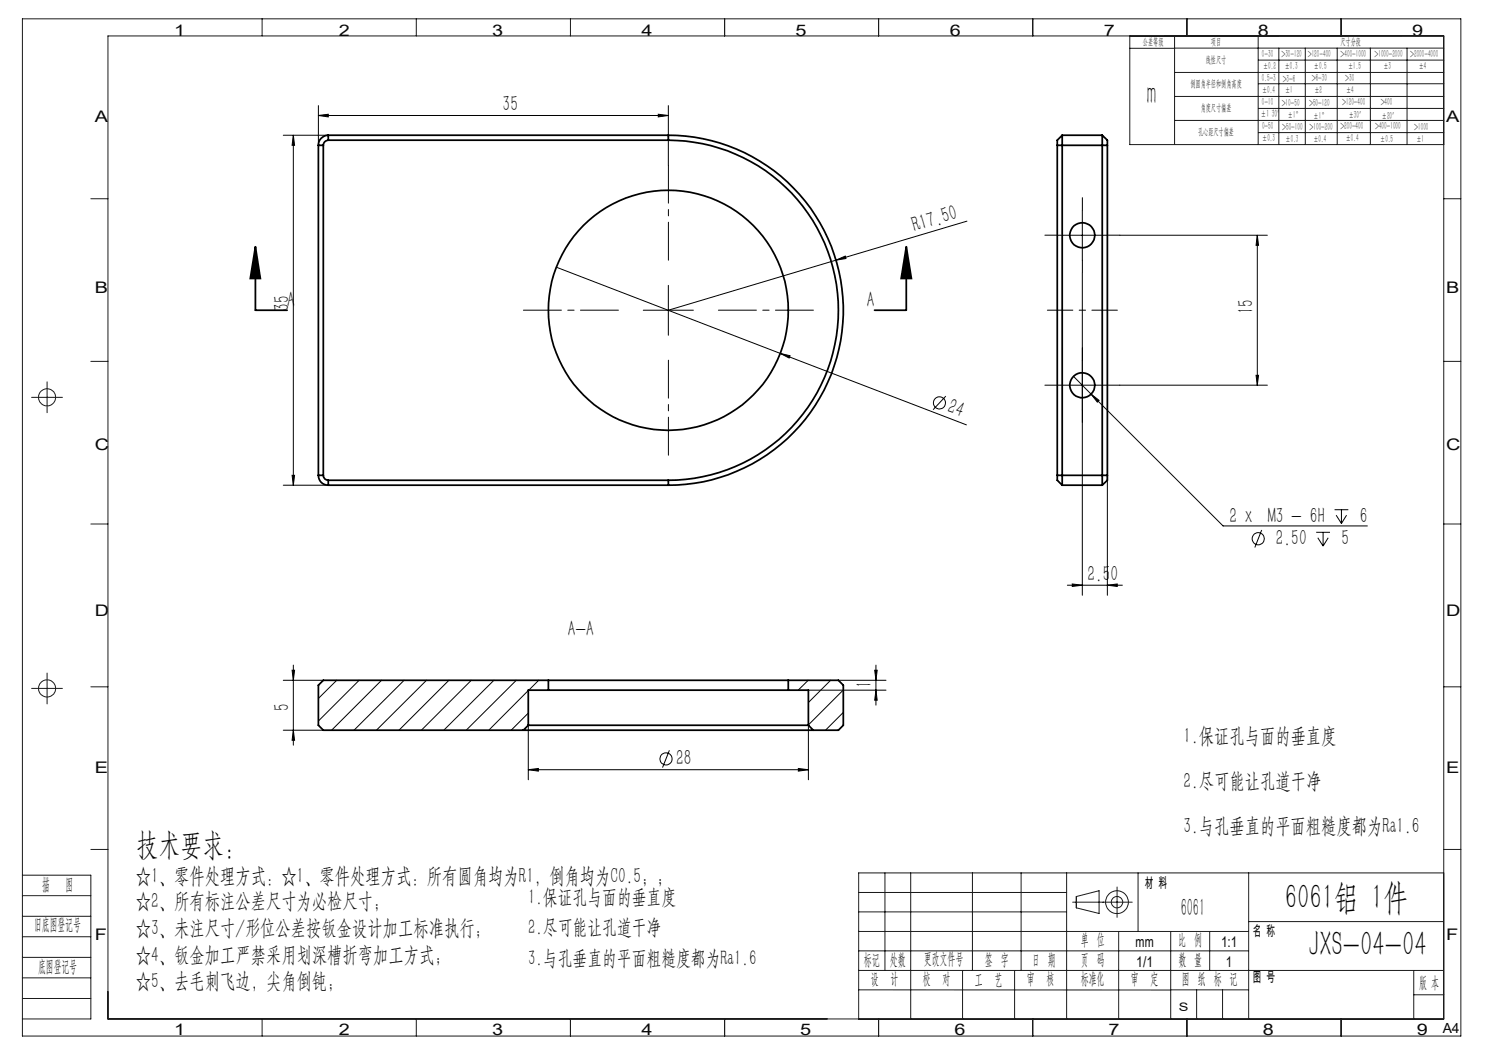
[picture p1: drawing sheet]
<svg xmlns="http://www.w3.org/2000/svg" width="297mm" height="210mm" viewBox="0 0 297 210" stroke-linecap="round" stroke-linejoin="round" font-family="sans-serif">
<g fill="none" stroke="#000" stroke-width=".2">
<path d="M56.7 27h9M58.7 27l.2 2.1h-.5zM58.7 27v70M63.7 23.1l2-.2v.5zM63.7 21.1v8M63.7 23.1h70M131.7 22.9l2 .2-2 .3zM133.7 21.1v11.9M111.3 53.4l82 31.6M133.7 57.1v10M167.2 52l1.9-.8 .1 .5zM193.4 44.2l-59.7 17.8"/>
<path d="M211.5 47.1h10M216.5 42v10.1M216.5 54.6v64.5M223.9 47.1h29.6M251.5 47.1l.2 2h-.5zM251.5 47.1v29.9M128.7 62h10M156.1 70.7l1.9 .4-.2 .5zM189.2 79.2l-2.6 2.7M211.5 77h10M214.7 75.3l3.5 3.5M218.2 78.8l1.6 1.3-.3 .3z"/>
<path d="M218.2 78.8l26.4 26.4h28.9M223.9 77h29.6M251.2 75.1h.5l-.2 1.9zM56.7 97h9M58.4 95.1h.5l-.2 1.9zM221.5 95.1v24M213.5 117h11M214.5 116.8l2 .2-2 .3zM221.5 117l1.9-.2v.5zM252.3 106l-1.3 3.5M263.2 106.5h2.8M263.6 107.6l1 1.6"/>
<path d="M264.6 106.5v2.7M265.6 107.6l-1 1.6M266.9 101.9h2.8M267.2 103l1.1 1.7M268.3 101.9v2.8M269.3 103l-1 1.7M56.7 136.1h8M58.4 134h.5l-.2 2.1zM58.7 133v16M67.3 136.1l-3.6 3.6M71.8 136.1l-8.1 8.1M76.3 136.1l-10 9.9"/>
<path d="M80.8 136.1l-10 9.9M85.3 136.1l-10 9.9M89.8 136.1l-10 9.9M94.3 136.1l-10 9.9M98.8 136.1l-10 9.9M103.3 136.1l-10.1 9.9M105.7 138.1l-7.9 7.9M107.7 136.1l-1.9 1.9M161.6 136.1l-2 1.9M161.7 138h15.5M166.1 136.1l-4.4 4.4M167.7 136.1h9.5"/>
<path d="M168.7 138l-7 7M174.9 134h.5l-.2 2.1zM175.2 138l.2 2h-.5zM175.2 133v8M56.7 146h8M58.7 146l.2 2.1h-.5zM105.7 153.9l2-.2v.5zM105.7 145.1v10.9M105.7 153.9h56M105.7 142.6l-3.5 3.4M133.9 150.1l-1.4 3.4M159.7 153.7l2 .2-2 .3z"/>
<path d="M161.7 145.1v10.9M168.7 142.5l-3.6 3.5"/>
<circle cx="187.9" cy="80.6" r="1.22"/>
<circle cx="251.7" cy="107.7" r="1.21"/>
<circle cx="133.2" cy="151.8" r="1.2"/>
</g>
<g fill="none" stroke="#000" stroke-width=".35">
<path d="M63.7 29.1v66M63.7 29.1h1M64.7 29.1v66M65.7 28a1.02 1.02 0 0 0-1 1.1M65.7 27a1.99 1.99 0 0 0-2 2.1M65.7 28h68M65.7 27v1M65.7 27h68M133.7 28a34 34 0 0 1 34 34 34 34 0 0 1-34 34.1M133.7 27a35 35 0 0 1 35 35 35 35 0 0 1-35 35M133.7 27v1M211.5 29.1h10"/>
<path d="M211.5 29.1v66M212.4 27v70M212.4 27l-.9 1v1.1M212.4 27h8.1M220.5 27v70M220.5 27l1 1v1.1M221.5 29.1v66M51.1 49.3l1 6.4h-2zM51.1 49.3v12.7h6.3M181.3 49.3l1 6.4h-2.1zM181.3 49.3v12.7h-6.4M63.7 95.1a1.93 1.93 0 0 0 2 1.9"/>
<path d="M63.7 95.1h1M64.7 95.1a.96 .96 0 0 0 1 1M65.7 96.1v.9M65.7 96.1h68M65.7 97h68M133.7 96.1v.9M211.5 95.1v1l.9 .9M211.5 95.1h10M212.4 97h8.1M221.5 95.1v1l-1 .9M109.7 138h48M109.7 136.1h48"/>
<path d="M109.7 136.1h-45l-1 .9v8.1l1 .9h40M109.7 138h-4v7.1M109.7 136.1v1.9M157.7 136.1h10l1 .9v8.1l-1 .9h-5M157.7 138h4v7.1M157.7 136.1v1.9M104.7 146h58M105.7 145.1h56M105.7 145.1l-1 .9M161.7 145.1l1 .9"/>
<circle cx="216.5" cy="47.1" r="2.5"/>
<circle cx="133.7" cy="62.1" r="24"/>
<circle cx="216.5" cy="77.1" r="2.51"/>
</g>
<g fill="none" stroke="#191924" stroke-width=".2">
<path d="M4.5 3.8h287.7v203.4h-287.7zM52.4 3.8v3.4M83.3 3.8v3.4M114.1 3.8v3.4M144.9 3.8v3.4M175.7 3.8v3.4M206.6 3.8v3.4M226 7.2v21.7h62.7M226 9.7h8.9M234.9 7.2v21.7M234.9 9.6h53.8M234.9 14.5h53.8"/>
<path d="M234.9 19.3h53.8M237.4 3.8v3.4M251.6 7.2v21.7M251.7 12h37M251.7 16.7h37M255.8 9.6v19.3M261.1 9.6v19.3M267.4 9.6v19.3M268.2 3.8v3.4M274.1 9.6v7.2M274.1 16.9v12M281.4 9.6v7.2"/>
<path d="M281.4 16.9v12M18.2 39.7h3.4M234.9 24.1h53.8M251.7 21.7h37M251.7 26.5h37M288.7 39.7h3.5M6.3 79.5h6.2M9.4 76.4v6.1M18.2 72.3h3.4M288.7 72.3h3.5M18.2 104.8h3.4M288.7 104.8h3.5"/>
<path d="M6.3 137.7h6.2M9.4 134.6v6.2M18.2 137.4h3.4M288.7 137.4h3.5M4.5 175h13.7v28.8h-13.7M4.5 179.1h13.7M18.2 169.9h3.4M171.7 178.5h41.6M177 174.6v19.5M182.1 174.6v29.2M194.5 174.6v19.5M204.2 174.6v19.5"/>
<path d="M213.3 174.6v29.2M215.3 179.3l4.5-1.2v4.6l-4.5-1.1zM223.4 177.4v6.1M227.6 174.6v11.7M249.7 174.6v29.2M288.7 174.6h-117v29.2h117M288.7 169.9h3.5M4.5 191.5h13.7M4.5 183.3h13.7M4.5 187.4h13.7M4.5 195.6h13.7M4.5 199.7h13.7"/>
<path d="M171.7 194.1h117M171.7 198h62.4M171.7 190.2h78M171.7 182.4h41.6M171.7 186.3h78M192.5 194.1v9.7M202.9 194.1v9.7M214.5 180.4h11.9M223.7 186.3v17.5M234.1 198h15.6M234.1 186.3v17.5M239.3 198v5.8"/>
<path d="M241.9 186.3v7.8M244.5 198v5.8M249.7 184.3h39M282.8 194.1v9.7M282.8 199h5.9M52.4 203.8v3.4M83.3 203.8v3.4M114.1 203.8v3.4M144.9 203.8v3.4M175.7 203.8v3.4M206.6 203.8v3.4M237.4 203.8v3.4"/>
<path d="M268.2 203.8v3.4M288.7 203.8h-267.1v-196.6h267.1v196.6"/>
<circle cx="9.4" cy="79.5" r="1.71"/>
<circle cx="9.4" cy="137.7" r="1.71"/>
<circle cx="223.4" cy="180.4" r="2.28"/>
<circle cx="223.4" cy="180.4" r="1.14"/>
</g>
<path d="M133.7 52v-19M123.7 62h-19M133.7 72v19M143.7 62h19" fill="none" stroke="#000" stroke-width=".2" stroke-dasharray="30.5 1.3 1.3 1.3" stroke-dashoffset="22.9"/>
<path d="M209.5 62h14" fill="none" stroke="#000" stroke-width=".2" stroke-dasharray="30.5 1.3 1.3 1.3" stroke-dashoffset="25.4"/>
<path d="M211.5 47h-2.5M216.5 42v-2.5M216.5 52v2.5M221.5 47h2.5M211.5 77h-2.5M216.5 72v-2.5M221.5 77h2.5M216.5 82v2.5" fill="none" stroke="#000" stroke-width=".2" stroke-dasharray="30.5 1.3 1.3 1.3"/>
<g fill="#000">
<path d="M167.2 52l1.9-.8 .1 .5zM156.1 70.7l1.9 .4-.2 .5z"/>
<path d="M58.7 27l.2 2.1h-.5zM58.4 95.1h.5l-.2 1.9zM251.5 47.1l.2 2h-.5zM251.2 75.1h.5l-.2 1.9zM58.4 134h.5l-.2 2.1zM58.7 146l.2 2.1h-.5zM174.9 134h.5l-.2 2.1zM175.2 138l.2 2h-.5z"/>
<path d="M63.7 23.1l2-.2v.5zM131.7 22.9l2 .2-2 .3zM214.5 116.8l2 .2-2 .3zM221.5 117l1.9-.2v.5zM218.2 78.8l1.3 1.6 .3-.3z"/>
<path d="M181.3 49.3l1 6.4h-2.1zM51.1 49.3l1 6.4h-2z"/>
<path d="M105.7 153.9l2-.2v.5zM159.7 153.7l2 .2-2 .3z"/>
</g>
<g font-size="7.1">
<text x="257" y="181.8">6061铝 1件</text>
<text x="261.7" y="191.1">JXS-04-04</text>
</g>
<text font-size="6.3" fill="#0a0605" x="229.4" y="20.8">m</text>
<text font-size="6.3" x="27.3" y="170.9">技术要求：</text>
<text font-size="5" fill="#0a0605" x="236.1" y="183.2">6061</text>
<g font-size="4.4">
<text x="100.5" y="22.2">35</text>
<text x="182.9" y="46.4" transform="rotate(-17 182.9 46.4)">R17.50</text>
<text x="57.4" y="61.3">A</text>
<text x="57.8" y="62.2" transform="rotate(-90 57.8 62.2)">35</text>
<text x="173.4" y="61.3">A</text>
<text x="250.6" y="62.8" transform="rotate(-90 250.6 62.8)">15</text>
<text x="189.3" y="82.5" transform="rotate(21 189.3 82.5)">24</text>
<text x="245.9" y="104.5">2 x M3 - 6H</text>
<text x="272" y="104.5">6</text>
<text x="255.2" y="109">2.50</text>
<text x="268.3" y="109">5</text>
<text x="217.5" y="116.2">2.50</text>
<text x="113.6" y="127.3">A-A</text>
<text x="174.3" y="137.6" transform="rotate(-90 174.3 137.6)">1</text>
<text x="57.8" y="142.2" transform="rotate(-90 57.8 142.2)">5</text>
<text x="236.7" y="148.6">1.保证孔与面的垂直度</text>
<text x="135.2" y="153.1">28</text>
<text x="236.7" y="157.6">2.尽可能让孔道干净</text>
<text x="236.7" y="166.6">3.与孔垂直的平面粗糙度都为Ra1.6</text>
<text x="27.2" y="176.7">☆1、零件处理方式：☆1、零件处理方式：所有圆角均为R1，倒角均为C0.5；；</text>
</g>
<g font-size="4.4" fill="#0a0605">
<text x="27.2" y="181.7">☆2、所有标注公差尺寸为必检尺寸；</text>
<text x="27.2" y="187">☆3、未注尺寸/形位公差按钣金设计加工标准执行；</text>
<text x="27.2" y="192.3">☆4、钣金加工严禁采用划深槽折弯加工方式；</text>
<text x="27.2" y="197.7">☆5、去毛刺飞边，尖角倒钝；</text>
</g>
<g font-size="4.2">
<text x="105.6" y="180.8">1.保证孔与面的垂直度</text>
<text x="105.6" y="186.9">2.尽可能让孔道干净</text>
<text x="105.6" y="192.9">3.与孔垂直的平面粗糙度都为Ra1.6</text>
</g>
<g font-size="3.4" fill="#0a0605">
<text x="8.4" y="178">描</text>
<text x="13.1" y="178">图</text>
<text x="6.8" y="186">旧底图登记号</text>
<text x="7.6" y="194.4">底图登记号</text>
</g>
<g font-size="3.3" fill="#0a0605">
<text x="216.2" y="189">单 位</text>
<text x="235.7" y="189">比 例</text>
<text x="172.8" y="192.9">标记</text>
<text x="174.2" y="196.7">设</text>
<text x="178" y="192.9">处数</text>
<text x="178.1" y="196.7">计</text>
<text x="184.6" y="196.8">校</text>
<text x="184.8" y="192.9">更改文件号</text>
<text x="188.5" y="196.8">对</text>
<text x="195" y="196.9">工</text>
<text x="197" y="192.9">签 字</text>
<text x="198.9" y="196.9">艺</text>
<text x="205.4" y="196.8">审</text>
<text x="206.4" y="192.9">日 期</text>
<text x="209.3" y="196.8">核</text>
<text x="216.2" y="196.8">标准化</text>
<text x="216.2" y="193">页 码</text>
<text x="226.2" y="196.8">审</text>
<text x="230.1" y="196.8">定</text>
<text x="235.7" y="192.9">数 量</text>
<text x="236.4" y="196.8">图 纸 标 记</text>
<text x="283.8" y="197.5">版 本</text>
</g>
<g font-size="3.2" fill="#0a0605">
<text x="34.9" y="7.2">1</text>
<text x="67.8" y="7.2">2</text>
<text x="98.4" y="7.1">3</text>
<text x="128.3" y="7.2">4</text>
<text x="159.1" y="7.1">5</text>
<text x="190" y="7.1">6</text>
<text x="220.8" y="7.2">7</text>
<text x="251.6" y="7.1">8</text>
<text x="282.4" y="7.1">9</text>
<text x="19" y="24.3">A</text>
<text x="289.2" y="24.3">A</text>
<text x="19" y="58.6">B</text>
<text x="289.2" y="58.6">B</text>
<text x="19" y="90">C</text>
<text x="289.2" y="90">C</text>
<text x="19" y="123.1">D</text>
<text x="289.2" y="123.1">D</text>
<text x="19" y="154.6">E</text>
<text x="289.2" y="154.6">E</text>
<text x="19" y="187.9">F</text>
<text x="289.2" y="187.9">F</text>
<text x="34.9" y="207">1</text>
<text x="67.8" y="207">2</text>
<text x="98.4" y="207">3</text>
<text x="128.3" y="207">4</text>
<text x="160.1" y="207">5</text>
<text x="190.9" y="207">6</text>
<text x="221.7" y="207">7</text>
<text x="252.5" y="207">8</text>
<text x="283.4" y="207">9</text>
</g>
<g font-size="3" fill="#0a0605">
<text x="227.1" y="189.5">mm</text>
<text x="244.2" y="189.5">1:1</text>
<text x="227.3" y="193.3">1/1</text>
<text x="245.2" y="193.4">1</text>
</g>
<g font-size="2.8" fill="#0a0605">
<text x="229" y="177.6">材 料</text>
<text x="250.6" y="187.2">名 称</text>
<text x="250.6" y="196.4">图 号</text>
<text x="288.5" y="206.5">A4</text>
</g>
<text font-size="2.3" fill="#0a0605" x="235.8" y="202.1">S</text>
<text font-size="2.1" fill="#0a0605" x="252.2" y="23.4">±1 30′ ±1</text>
<g font-size="2" fill="#0a0605">
<text x="228.6" y="8.9">公差等级</text>
<text x="242.2" y="9">项目</text>
<text x="252.4" y="11.4">0-30</text>
<text x="256.3" y="11.3">&gt;30-120</text>
<text x="261.6" y="11.4">&gt;120-400</text>
<text x="268.1" y="8.9">尺寸分段</text>
<text x="268.1" y="11.4">&gt;400-1000</text>
<text x="274.9" y="11.4">&gt;1000-2000</text>
<text x="282" y="11.5">&gt;2000-4000</text>
<text x="238.1" y="17.4">倒圆角半径和倒角高度</text>
<text x="241.2" y="12.5">线性尺寸</text>
<text x="252.4" y="16.3">0.5-3</text>
<text x="252.6" y="13.9">±0.2</text>
<text x="256.5" y="16.4">&gt;3-6</text>
<text x="257" y="13.8">±0.3</text>
<text x="262.4" y="16.2">&gt;6-30</text>
<text x="262.8" y="13.9">±0.5</text>
<text x="269" y="16.2">&gt;30</text>
<text x="269.6" y="13.8">±1.5</text>
<text x="276.7" y="13.8">±3</text>
<text x="283.8" y="13.8">±4</text>
<text x="240.1" y="22.2">角度尺寸偏差</text>
<text x="252.4" y="21">0-10</text>
<text x="252.4" y="18.5">±0.4</text>
<text x="256.3" y="21.1">&gt;10-50</text>
<text x="257" y="18.6">±1</text>
<text x="261.8" y="21.1">&gt;50-120</text>
<text x="262.7" y="23.8">±1°</text>
<text x="262.9" y="18.7">±2</text>
<text x="268.4" y="21">&gt;120-400</text>
<text x="269.2" y="18.6">±4</text>
<text x="269.7" y="23.7">±30′</text>
<text x="276.1" y="21">&gt;400</text>
<text x="276.4" y="23.8">±20′</text>
<text x="239.6" y="27.1">孔心距尺寸偏差</text>
<text x="252.4" y="25.9">0-50</text>
<text x="252.4" y="28.2">±0.3</text>
<text x="256.4" y="26">&gt;50-100</text>
<text x="257.1" y="28.3">±0.3</text>
<text x="261.9" y="26">&gt;100-200</text>
<text x="262.7" y="28.4">±0.4</text>
<text x="268.1" y="25.9">&gt;200-400</text>
<text x="269.2" y="28.2">±0.4</text>
<text x="275" y="25.8">&gt;400-1000</text>
<text x="276.1" y="28.3">±0.5</text>
<text x="282.9" y="26">&gt;1000</text>
<text x="283.3" y="28.4">±1</text>
</g>
<text font-size="1.9" fill="#0a0605" x="259.1" y="23.7">°</text>
</svg>
